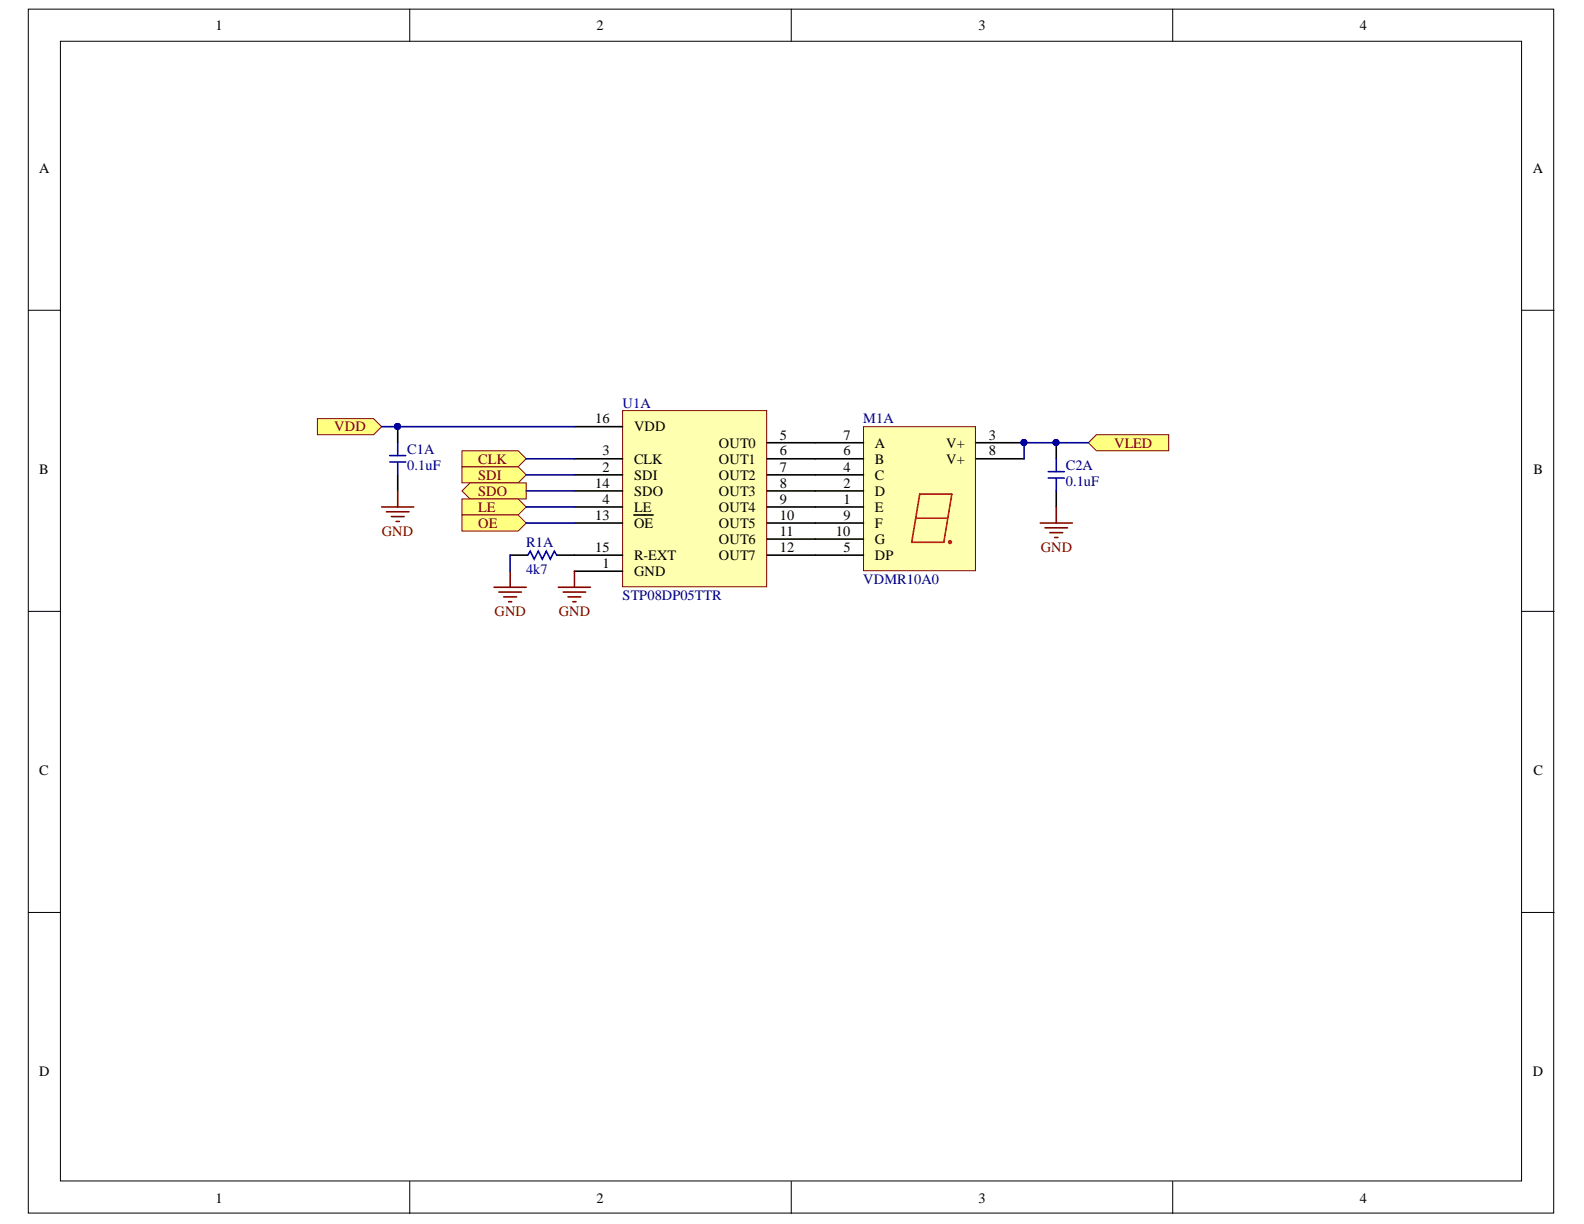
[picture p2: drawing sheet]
<svg xmlns="http://www.w3.org/2000/svg" width="279mm" height="216mm" viewBox="0 0 279 216" stroke-linecap="round" stroke-linejoin="round" font-family="sans-serif">
<g fill="#fff" stroke="#000" stroke-width=".18">
<path d="M5 1.6h269.1v212.4h-269.1z"/>
<path d="M10.7 7.3h257.7v201h-257.7z"/>
</g>
<path d="M72.3 1.6v5.7M139.6 1.6v5.7M206.9 1.6v5.7M5 54.7h5.7M268.5 54.7h5.6M5 107.8h5.7M268.5 107.8h5.6M5 160.9h5.7M268.5 160.9h5.6M72.3 208.4v5.7M139.6 208.4v5.7M206.9 208.4v5.7" fill="none" stroke="#000" stroke-width=".18"/>
<path d="M109.8 72.4h25.4v31.1h-25.4z" fill="#ffffb0" stroke="#800000" stroke-width=".18"/>
<g fill="none" stroke="#000" stroke-width=".28">
<path d="M70.2 75.3v2.8M101.3 75.3h8.5M135.3 78.1h8.5M70.2 83.8v2.8M90 97.9h3.1M98.2 97.9h11.6M101.3 83.8h8.5M101.3 80.9h8.5M101.3 89.4h8.5M101.3 86.6h8.5M101.3 92.3h8.5M111.8 90.8h3.4"/>
<path d="M135.3 83.8h8.5M135.3 80.9h8.5M135.3 89.4h8.5M135.3 86.6h8.5M135.3 92.3h8.5M135.3 95.1h8.5M135.3 97.9h8.5M101.3 100.8h8.5"/>
</g>
<circle cx="70.1" cy="75.2" r=".52" fill="#000080" stroke="#000080" stroke-width=".18"/>
<path d="M70.2 78.1v2.3M68.7 80.4h2.9M68.7 81.5h2.9M70.2 81.5v2.3M93.1 97.9l.4-.7 .7 1.4 .7-1.4 .8 1.4 .7-1.4 .7 1.4 .7-1.4 .4 .7" fill="none" stroke="#00f" stroke-width=".28"/>
<g fill="none" stroke="#800000" stroke-width=".28">
<path d="M67.3 89.4h5.7M68.2 90.3h3.9M69 91.1h2.3M69.9 92h.5M70.2 86.6v2.8M87.2 103.6h5.6M88 104.4h4M88.9 105.3h2.2M89.7 106.1h.6M90 100.8v2.8M98.5 103.6h5.7M99.3 104.4h4"/>
<path d="M100.2 105.3h2.3M101 106.1h.6M101.3 100.8v2.8"/>
</g>
<g fill="#ffff80" stroke="#800000" stroke-width=".18">
<path d="M192 78.1l1.4-1.4h12.7v2.8h-12.7z" fill-rule="evenodd"/>
<path d="M56 73.8h9.9l1.4 1.5-1.4 1.4h-9.9z" fill-rule="evenodd"/>
<path d="M81.5 79.5h9.9l1.4 1.4-1.4 1.4h-9.9z" fill-rule="evenodd"/>
<path d="M81.5 82.3h9.9l1.4 1.5-1.4 1.4h-9.9z" fill-rule="evenodd"/>
<path d="M81.5 86.6l1.4-1.4h9.9v2.8h-9.9z" fill-rule="evenodd"/>
<path d="M81.5 88h9.9l1.4 1.4-1.4 1.4h-9.9z" fill-rule="evenodd"/>
<path d="M81.5 90.8h9.9l1.4 1.5-1.4 1.4h-9.9z" fill-rule="evenodd"/>
</g>
<path d="M186.3 78.1v2.8M186.3 86.6v2.8" fill="none" stroke="#000" stroke-width=".28"/>
<circle cx="186.3" cy="78.1" r=".52" fill="#000080" stroke="#000080" stroke-width=".18"/>
<path d="M184.9 83.2h2.8M184.9 84.3h2.8M186.3 80.9v2.3M186.3 84.3v2.3" fill="none" stroke="#00f" stroke-width=".28"/>
<path d="M183.5 92.3h5.6M184.3 93.1h4M185.2 94h2.2M186 94.8h.6M186.3 89.4v2.9" fill="none" stroke="#800000" stroke-width=".28"/>
<path d="M152.3 75.3h19.8v25.4h-19.8z" fill="#ffffb0" stroke="#800000" stroke-width=".18"/>
<path d="M143.8 78.1h8.5M172.1 78.1h8.5M143.8 89.4h8.5M143.8 86.6h8.5M143.8 83.8h8.5M143.8 97.9h8.5M143.8 80.9h8.5M143.8 92.3h8.5M143.8 95.1h8.5M172.1 80.9h8.5" fill="none" stroke="#000" stroke-width=".28"/>
<g fill="#000080" stroke="#000080" stroke-width=".18">
<circle cx="180.6" cy="78.1" r=".52"/>
<circle cx="70.1" cy="75.2" r=".52"/>
<circle cx="186.3" cy="78.1" r=".52"/>
</g>
<g fill="none" stroke="#f00" stroke-width=".28">
<path d="M161.7 91.4h5.3M162.2 87.2h5.7l-1.4 8.5h-5.7z"/>
<circle cx="167.6" cy="95.6" r=".24"/>
</g>
<path d="M67.3 75.3h34M192 78.1h-11.4v2.8M90 97.9v2.9M92.8 80.9h8.5M92.8 83.8h8.5M92.8 86.6h8.5M92.8 89.4h8.5M92.8 92.3h8.5" fill="none" stroke="#000080" stroke-width=".28"/>
<g font-size="2.5">
<text x="38" y="5.3">1</text>
<text x="105.2" y="5.3">2</text>
<text x="172.6" y="5.3">3</text>
<text x="239.8" y="5.3">4</text>
<text x="6.9" y="30.4">A</text>
<text x="270.4" y="30.4">A</text>
<text x="105" y="74.7">16</text>
<text x="111.8" y="76.1">VDD</text>
<text x="137.6" y="77.5">5</text>
<text x="148.8" y="77.5">7</text>
<text x="174.4" y="77.5">3</text>
<text x="6.9" y="83.6">B</text>
<text x="106.3" y="83.2">2</text>
<text x="106.3" y="80.3">3</text>
<text x="111.8" y="81.8">CLK</text>
<text x="126.8" y="79">OUT0</text>
<text x="126.8" y="81.8">OUT1</text>
<text x="137.6" y="80.3">6</text>
<text x="137.6" y="83.2">7</text>
<text x="148.8" y="83.2">4</text>
<text x="148.8" y="80.3">6</text>
<text x="154.3" y="81.8">B</text>
<text x="154.3" y="79">A</text>
<text x="166.9" y="79">V+</text>
<text x="166.9" y="81.8">V+</text>
<text x="174.4" y="80.3">8</text>
<text x="270.5" y="83.6">B</text>
<text x="105" y="86">14</text>
<text x="106.3" y="88.9">4</text>
<text x="111.8" y="84.7">SDI</text>
<text x="111.8" y="87.4">SDO</text>
<text x="126.8" y="84.7">OUT2</text>
<text x="126.8" y="87.4">OUT3</text>
<text x="137.6" y="86">8</text>
<text x="137.6" y="88.9">9</text>
<text x="148.8" y="88.9">1</text>
<text x="148.8" y="86">2</text>
<text x="154.3" y="87.4">D</text>
<text x="154.3" y="84.7">C</text>
<text x="105" y="91.7">13</text>
<text x="111.8" y="90.3">LE</text>
<text x="111.8" y="93.1">OE</text>
<text x="126.8" y="90.3">OUT4</text>
<text x="126.8" y="93.1">OUT5</text>
<text x="126.8" y="96">OUT6</text>
<text x="137.6" y="91.7">10</text>
<text x="137.6" y="94.5">11</text>
<text x="147.5" y="94.5">10</text>
<text x="148.8" y="91.7">9</text>
<text x="154.3" y="90.3">E</text>
<text x="154.3" y="93.1">F</text>
<text x="154.3" y="96">G</text>
<text x="105" y="97.3">15</text>
<text x="106.3" y="100.2">1</text>
<text x="111.8" y="101.7">GND</text>
<text x="111.8" y="98.8">R-EXT</text>
<text x="126.8" y="98.8">OUT7</text>
<text x="137.6" y="97.3">12</text>
<text x="148.8" y="97.3">5</text>
<text x="154.3" y="98.8">DP</text>
<text x="6.9" y="136.7">C</text>
<text x="270.5" y="136.7">C</text>
<text x="6.9" y="189.8">D</text>
<text x="270.4" y="189.8">D</text>
<text x="38" y="212.1">1</text>
<text x="105.2" y="212.1">2</text>
<text x="172.6" y="212.1">3</text>
<text x="239.8" y="212.1">4</text>
</g>
<g font-size="2.5" fill="#000080">
<text x="109.8" y="71.9">U1A</text>
<text x="152.3" y="74.7">M1A</text>
<text x="71.8" y="83">0.1uF</text>
<text x="71.8" y="80.1">C1A</text>
<text x="188" y="83">C2A</text>
<text x="188" y="85.8">0.1uF</text>
<text x="92.8" y="101.2">4k7</text>
<text x="92.8" y="96.4">R1A</text>
<text x="109.8" y="105.9">STP08DP05TTR</text>
<text x="152.3" y="103">VDMR10A0</text>
</g>
<g font-size="2.5" fill="#800000">
<text x="59" y="76.1">VDD</text>
<text x="84.3" y="81.8">CLK</text>
<text x="196.5" y="79">VLED</text>
<text x="84.3" y="84.7">SDI</text>
<text x="84.3" y="87.4">SDO</text>
<text x="67.3" y="94.5">GND</text>
<text x="84.3" y="90.3">LE</text>
<text x="84.3" y="93.1">OE</text>
<text x="183.6" y="97.3">GND</text>
<text x="87.2" y="108.7">GND</text>
<text x="98.6" y="108.7">GND</text>
</g>
</svg>
